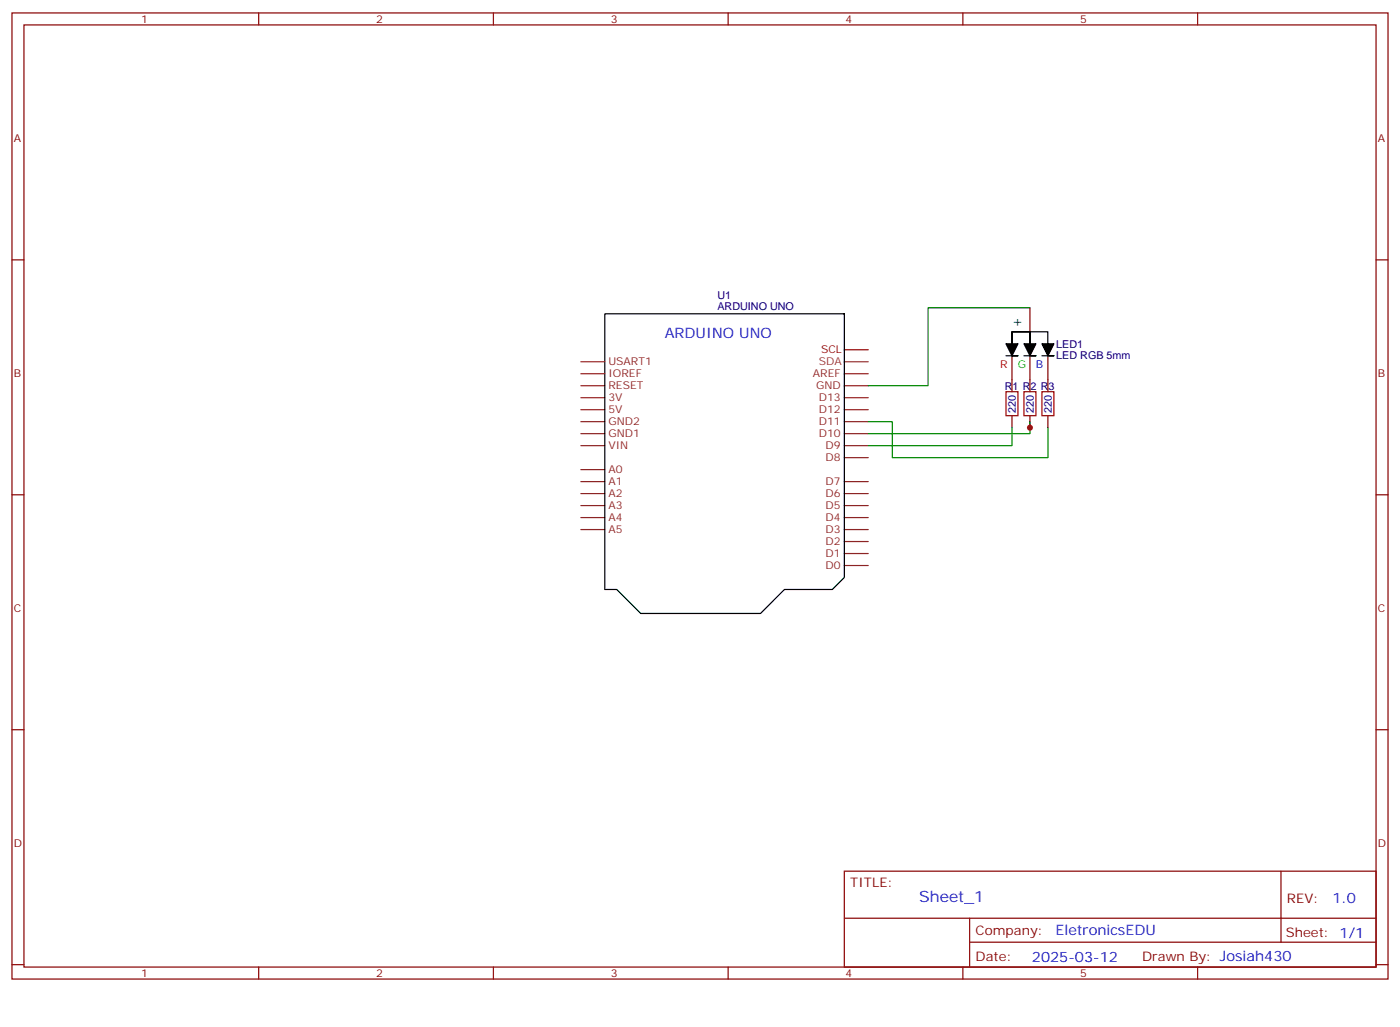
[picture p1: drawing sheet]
<svg xmlns="http://www.w3.org/2000/svg" width="412mm" height="302mm" viewBox="0 0 412 302" stroke-linecap="round" stroke-linejoin="round" font-family="sans-serif">
<g fill="none" stroke="#870000" stroke-width=".35">
<path d="M3.5 3.8h405.4v284.3h-405.4zM7.1 7.3h398.2v277.3h-398.2zM76.2 3.8v3.5M145.3 3.8v3.5M214.5 3.8v3.5M283.6 3.8v3.5M352.8 3.8v3.5M3.5 76.5h3.6M405.3 76.5h3.6M303.4 90.6v7M298.1 104.7v10.6M303.4 104.7v10.6"/>
<path d="M308.7 104.7v10.6M298.1 122.3v3.6M303.4 122.3v3.6M308.7 122.3v3.6M3.5 145.6h3.6M405.3 145.6h3.6M3.5 214.8h3.6M405.3 214.8h3.6M248.7 256.4h156.6v28.2h-156.6zM377.3 256.4v20.9M248.7 270.2h156.5M285.6 277.3h119.6"/>
<path d="M285.6 270.2v14.2M3.5 283.9h3.6M76.2 284.6v3.5M145.3 284.6v3.5M214.5 284.6v3.5M283.6 284.6v3.5M352.8 284.6v3.5M405.3 283.9h3.6"/>
</g>
<g fill="none" stroke="#8c2424" stroke-width=".35">
<path d="M171.1 117.1h7.1M171.1 113.5h7.1M171.1 110h7.1M171.1 106.5h7.1M248.7 117.1h7.1M248.7 113.5h7.1M248.7 110h7.1M171.1 131.2h7.1M171.1 127.6h7.1M171.1 124.1h7.1M171.1 120.6h7.1M171.1 138.2h7.1"/>
<path d="M248.7 134.7h7.1M248.7 131.2h7.1M248.7 127.6h7.1M248.7 124.1h7.1M248.7 120.6h7.1M171.1 155.9h7.1M171.1 152.3h7.1M171.1 148.8h7.1M171.1 145.3h7.1M171.1 141.7h7.1M248.7 159.4h7.1M248.7 155.9h7.1"/>
<path d="M248.7 152.3h7.1M248.7 148.8h7.1M248.7 145.3h7.1M248.7 141.7h7.1M248.7 166.4h7.1M248.7 162.9h7.1"/>
</g>
<path d="M248.7 106.5h7.1" fill="none" stroke="#933" stroke-width=".35"/>
<path d="M248.7 102.9h7.1" fill="none" stroke="#900" stroke-width=".35"/>
<path d="M178.2 92.4h70.5v77.6l-3.5 3.5h-14.1l-7.1 7.1h-35.3l-7-7.1h-3.5zM303.4 97.6h-5.3v3.6v-3.6h5.3v3.6v-3.6h5.3v3.6" fill="none" stroke="#000" stroke-width=".35"/>
<path d="M296.3 101.2h3.6l-1.8 3.5h-1.8h3.6h-1.8zM301.6 101.2h3.6l-1.8 3.5h-1.8h3.6h-1.8zM306.9 101.2h3.5l-1.7 3.5h-1.8h3.5h-1.7z" fill="#000" stroke="#000" stroke-width=".35"/>
<path d="M296.3 115.3h3.6v7h-3.6zM301.6 115.3h3.6v7h-3.6zM306.9 115.3h3.5v7h-3.5z" fill="none" stroke="#a10000" stroke-width=".35"/>
<path d="M303.4 90.6h-30v22.9h-17.6M255.8 124.1h7v10.6h45.9v-8.8M298.1 125.9v5.3h-42.3M303.4 124.1v3.5h-47.6" fill="none" stroke="#008700" stroke-width=".35"/>
<circle cx="303.4" cy="125.9" r=".88" fill="#c00"/>
<text font-size="4.6" fill="#00f" x="270.8" y="265.4">Sheet_1</text>
<text font-size="4.2" x="298.1" y="95.9">+</text>
<g font-size="4.2" fill="#00f">
<text x="195.8" y="99.4">ARDUINO UNO</text>
<text x="392.5" y="265.7">1.0</text>
<text x="310.9" y="275.2">EletronicsEDU</text>
<text x="304" y="283">2025-03-12</text>
</g>
<g font-size="3.9" fill="#800">
<text x="250.5" y="261">TITLE:</text>
<text x="379.1" y="265.7">REV:</text>
<text x="287.4" y="275.2">Company:</text>
<text x="378.7" y="275.8">Sheet: 1/1</text>
<text x="287.4" y="282.9">Date:</text>
<text x="336.4" y="282.9">Drawn By: Josiah430</text>
</g>
<g font-size="3.2" fill="#800">
<text x="41.6" y="6.8">1</text>
<text x="110.8" y="6.8">2</text>
<text x="179.9" y="6.8">3</text>
<text x="249.1" y="6.8">4</text>
<text x="318.2" y="6.8">5</text>
<text x="4.1" y="41.9">A</text>
<text x="405.9" y="41.9">A</text>
<text x="4.1" y="111.1">B</text>
<text x="405.9" y="111.1">B</text>
<text x="4.1" y="180.2">C</text>
<text x="405.9" y="180.2">C</text>
<text x="4.1" y="249.3">D</text>
<text x="405.9" y="249.3">D</text>
<text x="41.6" y="287.6">1</text>
<text x="110.8" y="287.6">2</text>
<text x="179.9" y="287.6">3</text>
<text x="249.1" y="287.6">4</text>
<text x="318.2" y="287.6">5</text>
</g>
<g font-size="3.2" fill="#000080">
<text x="211.3" y="88.1">U1</text>
<text x="211.3" y="91.3">ARDUINO UNO</text>
<text x="311.1" y="105.6">LED RGB 5mm</text>
<text x="311.1" y="102.3">LED1</text>
<text x="296" y="114.7">R1 R2 R3</text>
<text x="299.2" y="121.6" transform="rotate(-90 299.2 121.6)">220</text>
<text x="304.5" y="121.6" transform="rotate(-90 304.5 121.6)">220</text>
<text x="309.8" y="121.6" transform="rotate(-90 309.8 121.6)">220</text>
</g>
<g font-size="3.2" fill="#8d2323">
<text x="179.2" y="107.5">USART1</text>
<text x="179.2" y="111.1">IOREF</text>
<text x="239.4" y="111.1">AREF</text>
<text x="179.2" y="118.1">3V</text>
<text x="179.2" y="114.6">RESET</text>
<text x="240.4" y="114.6">GND</text>
<text x="241.2" y="118.1">D13</text>
<text x="179.2" y="125.2">GND2</text>
<text x="179.2" y="121.6">5V</text>
<text x="241.2" y="125.2">D11</text>
<text x="241.2" y="121.6">D12</text>
<text x="179.2" y="128.7">GND1</text>
<text x="241.2" y="128.7">D10</text>
<text x="179.2" y="132.2">VIN</text>
<text x="243.2" y="135.7">D8</text>
<text x="243.2" y="132.2">D9</text>
<text x="179.2" y="142.8">A1</text>
<text x="179.2" y="139.3">A0</text>
<text x="243.2" y="142.8">D7</text>
<text x="179.2" y="149.9">A3</text>
<text x="179.2" y="146.3">A2</text>
<text x="243.2" y="149.9">D5</text>
<text x="243.2" y="146.3">D6</text>
<text x="179.2" y="153.4">A4</text>
<text x="243.2" y="153.4">D4</text>
<text x="179.2" y="156.9">A5</text>
<text x="243.2" y="160.4">D2</text>
<text x="243.2" y="156.9">D3</text>
<text x="243.2" y="167.5">D0</text>
<text x="243.2" y="164">D1</text>
</g>
<text font-size="3.2" fill="#933" x="241.2" y="107.5">SDA</text>
<text font-size="3.2" fill="#900" x="241.9" y="104">SCL</text>
<text font-size="3.2" fill="#f00" x="294.6" y="108.2">R</text>
<text font-size="3.2" fill="#0f0" x="299.9" y="108.2">G</text>
<text font-size="3.2" fill="#00f" x="305.2" y="108.2">B</text>
</svg>
